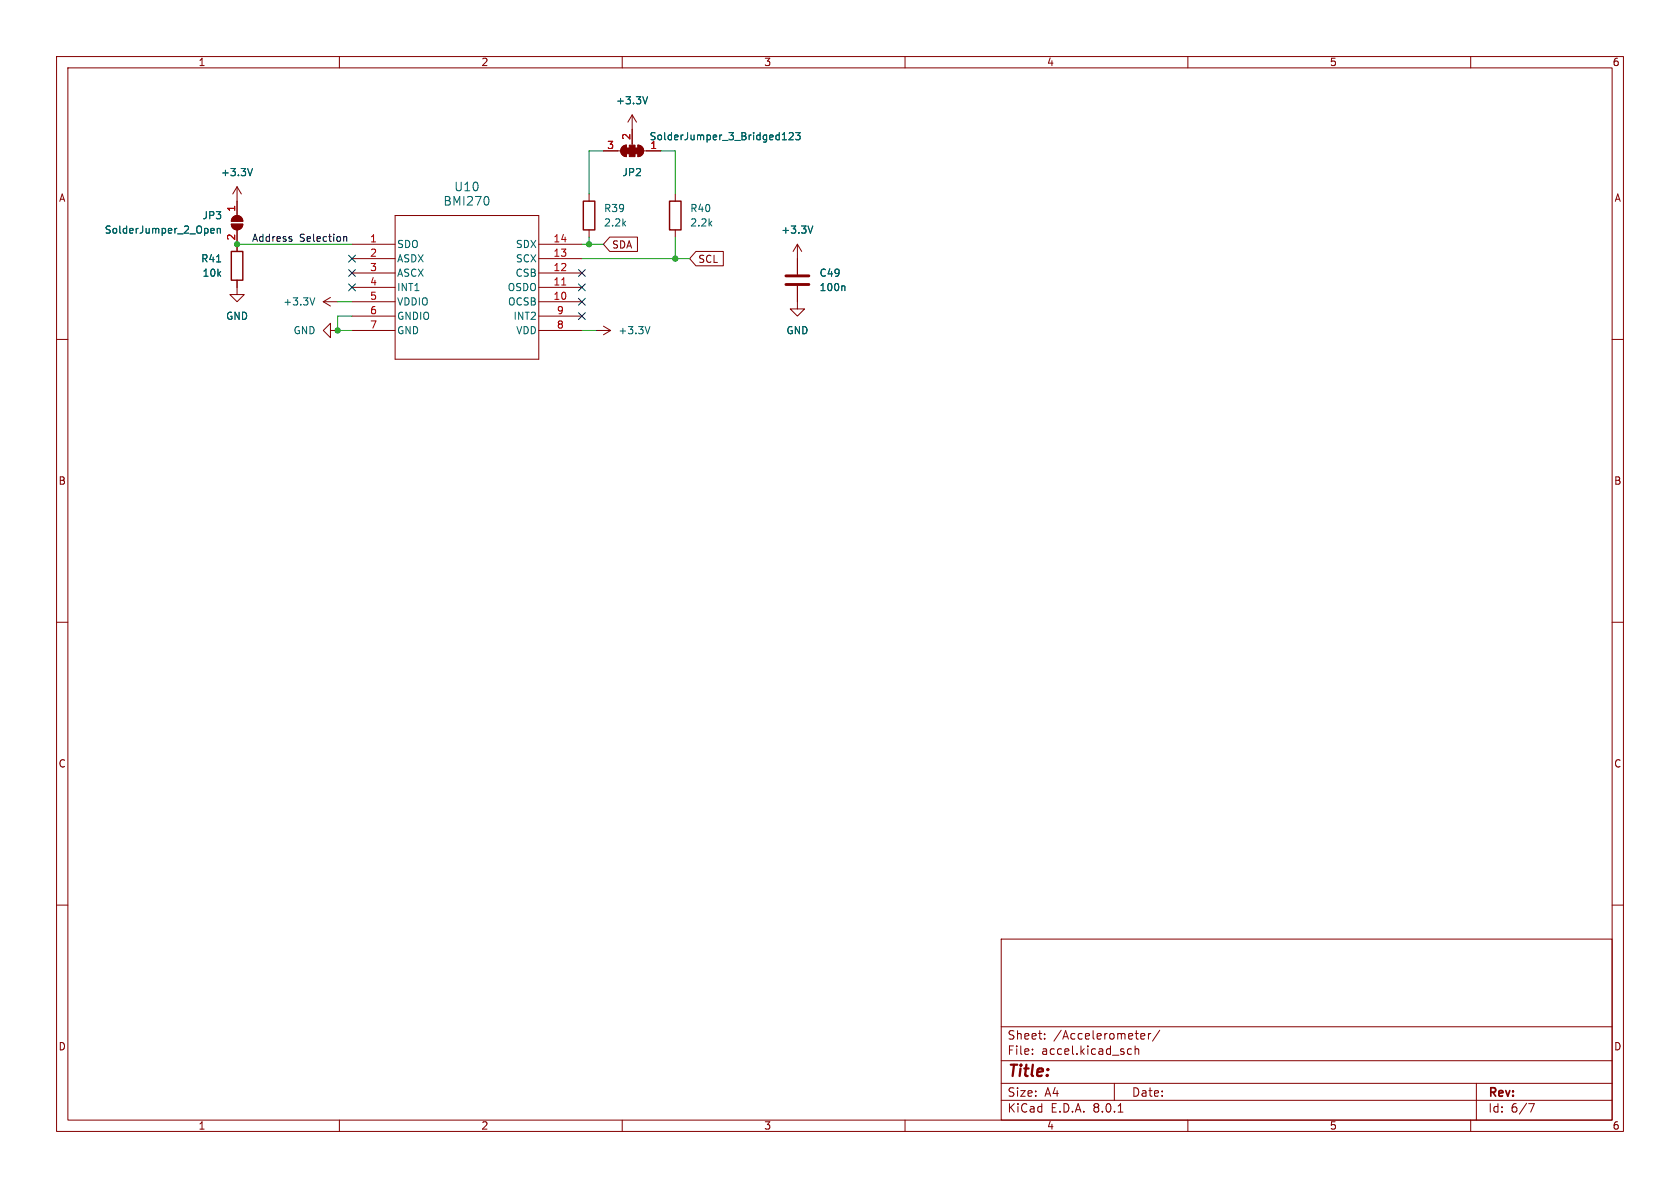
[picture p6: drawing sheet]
<svg xmlns="http://www.w3.org/2000/svg" width="297mm" height="210mm" viewBox="0 0 297 210" stroke-linecap="round" stroke-linejoin="round" font-family="sans-serif">
<g fill="none" stroke="#840000" stroke-width=".18">
<path d="M10 10h277v190h-277zM12 12h273v186h-273zM60 10v2M110 10v2M160 10v2M210 10v2M260 10v2M40.9 39.6h2a1.02 1.02 0 0 1-1 1 1.02 1.02 0 0 1-1-1zM41.2 38.4a1.02 1.02 0 0 1 1.1-.2 1.02 1.02 0 0 1 .6 .9h-2zM41.9 33v5.1M41.9 33l-.8 1.3M41.9 33l.8 1.3"/>
<path d="M69.8 38.1h25.4v25.4h-25.4zM104.1 34.3v1.3M106.7 26.7h3M110 26l.7-.3v2a1.02 1.02 0 0 1-.9-.6 1.02 1.02 0 0 1 .2-1.1zM111.8 20.3l-.8 1.3M111.8 20.3v5.4M111.8 20.3l.7 1.3M112.8 25.7a1.02 1.02 0 0 1 1 1 1.02 1.02 0 0 1-1 1zM113.8 26.7h3M119.4 34.3v1.3M10 60h2M41.9 49.5v2.6h1.3l-1.3 1.2-1.3-1.2h1.3"/>
<path d="M41.9 40.6v3.9M57.1 53.3h2.6M57.1 53.3l1.3 .8M58.4 58.4v-1.2l-1.3 1.2 1.3 1.3v-1.3h1.3M58.4 52.6l-1.3 .7M62.2 58.4h7.6M62.2 43.2h7.6M62.2 53.3h7.6M62.2 50.8h7.6M62.2 48.3h7.6M62.2 45.7h7.6M62.2 55.9h7.6"/>
<path d="M95.2 58.4h7.7M95.2 43.2h7.7M95.2 53.3h7.7M95.2 50.8h7.7M95.2 48.3h7.7M95.2 45.7h7.7M95.2 55.9h7.7M104.1 40.6v1.3M105.4 58.4h2.5M106.7 57.7l1.2 .7M107.8 41.9h4.9v2.6h-4.9l-1.1-1.3zM107.9 58.4l-1.2 .8"/>
<path d="M119.4 40.6v1.3M123 44.4h4.9v2.6h-4.9l-1.1-1.3zM141 50.5v4.1h1.2l-1.2 1.3-1.3-1.3h1.3M141 43.2v5.3M141 43.2l-.8 1.3M141 43.2l.7 1.3M285 60h2M10 110h2M285 110h2M10 160h2M285 160h2M177 166h108v32h-108z"/>
<path d="M60 198v2M110 198v2M160 198v2M177 194.5h108M177 191.5h108M177 187.5h108M177 181.5h108M182.5 186.3v.1M182.5 185.5v.1M184.7 183.6v.1M184.7 182.8v.1M197 191.5v3"/>
<path d="M197.7 196.6h.8M199.4 186.3l.2 .1 .4-.1M200 185.5l-.4-.1-.2 .1M200.7 185.5l.2-.1 .3 .1 .1 .9M200.7 184.9v1.5M201.7 183.2l.7-.1-.1-.3-.4-.1-.2 .2v.7h.6M203 182.7v1M203.5 182.7l-.3 .1-.2 .2M205 182.1l-1.3 2M210 198v2M260 198v2M261 191.5v6.5"/>
<path d="M270.2 195.1h1l-.6 1.5"/>
</g>
<path d="M103.1 35.6h2.1v5h-2.1zM118.4 35.6h2v5h-2zM40.9 44.5h2v5h-2z" fill="none" stroke="#840000" stroke-width=".25"/>
<g fill="none" stroke="#006464" stroke-width=".18">
<path d="M114.5 17.1l-.4 1.3M44.6 29.8l-.4 1.3M86.2 34.8l.2 .5-.2 .9M138.3 24.7h.7M138.3 23.8l.4-.4v1.3M139.5 23.6l.5-.2 .2 .4-.7 .9h.7M140.7 23.4h.8l-.5 .5 .4 .1v.6l-.2 .1-.5-.1M143.7 39.9l-.4 1.3M37.3 40.8l.6-.1-.1-.3h-.4l-.1 .2v.6h.5M38.3 46.3h.7M38.4 40.5l.2-.1h.3l.1 .8M38.4 40.4v.8"/>
<path d="M55.6 52.6l-.4 1.3M114.9 57.7l-.4 1.3M149.2 50.5l.2 .2v.7"/>
</g>
<path d="M138.9 50.3h4.1M138.9 48.8h4.1" fill="none" stroke="#840000" stroke-width=".51"/>
<g fill="#840000" stroke="#840000" stroke-width=".18">
<path d="M41.2 38.4a1.02 1.02 0 0 1 1.1-.2 1.02 1.02 0 0 1 .6 .9h-2z"/>
<path d="M40.9 39.6h2a1.02 1.02 0 0 1-1 1 1.02 1.02 0 0 1-1-1z"/>
<path d="M112.3 26.2h.5v1h-.5z"/>
<path d="M112.8 25.7a1.02 1.02 0 0 1 1 1 1.02 1.02 0 0 1-1 1z"/>
<path d="M111.3 25.7h1v2h-1z"/>
<path d="M110.7 26.2h.6v1h-.6z"/>
<path d="M110 26l.7-.3v2a1.02 1.02 0 0 1-.9-.6 1.02 1.02 0 0 1 .2-1.1z"/>
</g>
<path d="M99.3 50.4h.7" fill="none" stroke="#a90000" stroke-width=".18"/>
<path d="M51.4 42.2l.2 .2-.2 .3M51.4 41.8l.2 .1M60.8 41.8v.9M60.8 41.9l.1-.1 .3 .1 .1 .8" fill="none" stroke="#0f0f0f" stroke-width=".18"/>
<path d="M106.7 26.7h-2.6v7.6M116.8 26.7h2.6v7.6M41.9 43.2h20.3M59.7 53.3h2.5M62.2 55.9h-2.5v2.5h2.5M102.9 43.2h3.8M102.9 58.4h2.5M102.9 45.7h19M104.1 41.9v1.3M119.4 41.9v3.8" fill="none" stroke="#009600" stroke-width=".18"/>
<g fill="none" stroke="#000084" stroke-width=".18">
<path d="M61.6 50.2l1.2 1.2M61.6 47.7l1.2 1.2M61.6 45.1l1.2 1.2M62.8 50.2l-1.2 1.2M62.8 47.7l-1.2 1.2M62.8 45.1l-1.2 1.2M102.3 55.3l1.2 1.2M102.3 50.2l1.2 1.2M102.3 52.7l1.2 1.2M102.3 47.7l1.2 1.2M103.5 55.3l-1.2 1.2M103.5 50.2l-1.2 1.2"/>
<path d="M103.5 52.7l-1.2 1.2M103.5 47.7l-1.2 1.2"/>
</g>
<g fill="#009600" stroke="#009600" stroke-width=".18">
<circle cx="104.1" cy="43.2" r=".46"/>
<circle cx="119.4" cy="45.7" r=".46"/>
<circle cx="41.9" cy="43.2" r=".46"/>
<circle cx="59.7" cy="58.4" r=".46"/>
</g>
<text font-size="2.8" fill="#840000" x="178" y="190.9">Title:</text>
<g font-size="2.1" fill="#006464">
<text x="80.2" y="34">U10</text>
<text x="78.3" y="36.6">BMI270</text>
</g>
<g font-size="2.1" fill="#840000">
<text x="178" y="184">Sheet:</text>
<text x="186.2" y="184">/Accelerometer/</text>
<text x="178" y="186.7">File:</text>
<text x="184.1" y="186.7">accel.kicad_sch</text>
<text x="178" y="196.9">KiCad</text>
<text x="178" y="194.1">Size:</text>
<text x="184.7" y="194.1">A4</text>
<text x="185.7" y="196.9">E.D.A.</text>
<text x="193.3" y="196.9">8.0.1</text>
<text x="200" y="194.1">Date:</text>
<text x="263" y="194.3">Rev:</text>
<text x="263" y="196.9">Id:</text>
<text x="267.1" y="196.9">6/7</text>
</g>
<g font-size="1.8" fill="#840000">
<text x="35" y="11.9">1</text>
<text x="85" y="11.9">2</text>
<text x="135" y="11.9">3</text>
<text x="185" y="11.9">4</text>
<text x="235" y="11.9">5</text>
<text x="285" y="11.9">6</text>
<text x="10.3" y="35.9">A</text>
<text x="285.3" y="35.9">A</text>
<text x="108.1" y="44.1">SDA</text>
<text x="123.3" y="46.7">SCL</text>
<text x="10.3" y="85.9">B</text>
<text x="285.3" y="85.9">B</text>
<text x="10.3" y="135.9">C</text>
<text x="285.3" y="135.9">C</text>
<text x="10.3" y="185.9">D</text>
<text x="285.3" y="185.9">D</text>
<text x="35" y="199.9">1</text>
<text x="85" y="199.9">2</text>
<text x="135" y="199.9">3</text>
<text x="185" y="199.9">4</text>
<text x="235" y="199.9">5</text>
<text x="285" y="199.9">6</text>
</g>
<g font-size="1.8" fill="#006464">
<text x="108.8" y="18.6">+3.3V</text>
<text x="114.7" y="25">SolderJumper_3_Bridged123</text>
<text x="39" y="31.3">+3.3V</text>
<text x="109.9" y="31.3">JP2</text>
<text x="18.4" y="41.5">SolderJumper_2_Open</text>
<text x="35.7" y="39">JP3</text>
<text x="106.7" y="40.2">2.2k</text>
<text x="106.7" y="37.7">R39</text>
<text x="121.9" y="40.2">2.2k</text>
<text x="121.9" y="37.7">R40</text>
<text x="138" y="41.5">+3.3V</text>
<text x="35.5" y="46.6">R41</text>
<text x="70.1" y="44">SDO</text>
<text x="70.1" y="46.6">ASDX</text>
<text x="91.1" y="46.6">SCX</text>
<text x="91.1" y="44">SDX</text>
<text x="35.7" y="49.1">10k</text>
<text x="70.1" y="49.1">ASCX</text>
<text x="70.1" y="51.7">INT1</text>
<text x="89.7" y="51.7">OSDO</text>
<text x="91" y="49.1">CSB</text>
<text x="144.8" y="51.7">100n</text>
<text x="144.8" y="49.1">C49</text>
<text x="39.9" y="56.7">GND</text>
<text x="50" y="54.2">+3.3V</text>
<text x="51.8" y="59.3">GND</text>
<text x="70.1" y="54.2">VDDIO</text>
<text x="70.1" y="56.7">GNDIO</text>
<text x="70.1" y="59.3">GND</text>
<text x="89.7" y="54.2">OCSB</text>
<text x="90.7" y="56.7">INT2</text>
<text x="91.2" y="59.3">VDD</text>
<text x="109.2" y="59.3">+3.3V</text>
<text x="138.9" y="59.3">GND</text>
</g>
<g font-size="1.8" fill="#a90000">
<text x="107.2" y="26.4">3</text>
<text x="111.5" y="24.8" transform="rotate(-90 111.5 24.8)">2</text>
<text x="114.9" y="26.4">1</text>
<text x="41.7" y="37.5" transform="rotate(-90 41.7 37.5)">1</text>
<text x="41.7" y="42.6" transform="rotate(-90 41.7 42.6)">2</text>
<text x="65.3" y="42.9">1</text>
<text x="65.3" y="45.5">2</text>
<text x="97.7" y="45.5">13</text>
<text x="97.7" y="42.9">14</text>
<text x="65.3" y="48">3</text>
<text x="65.3" y="50.5">4</text>
<text x="65.3" y="53.1">5</text>
<text x="97.7" y="53.1">10</text>
<text x="97.7" y="50.5">11</text>
<text x="97.7" y="48">12</text>
<text x="65.3" y="55.6">6</text>
<text x="65.3" y="58.2">7</text>
<text x="98.4" y="58.2">8</text>
<text x="98.4" y="55.6">9</text>
</g>
<g font-size="1.8" fill="#0f0f0f">
<text x="44.4" y="42.8">Address</text>
<text x="52.9" y="42.8">Selection</text>
</g>
</svg>
